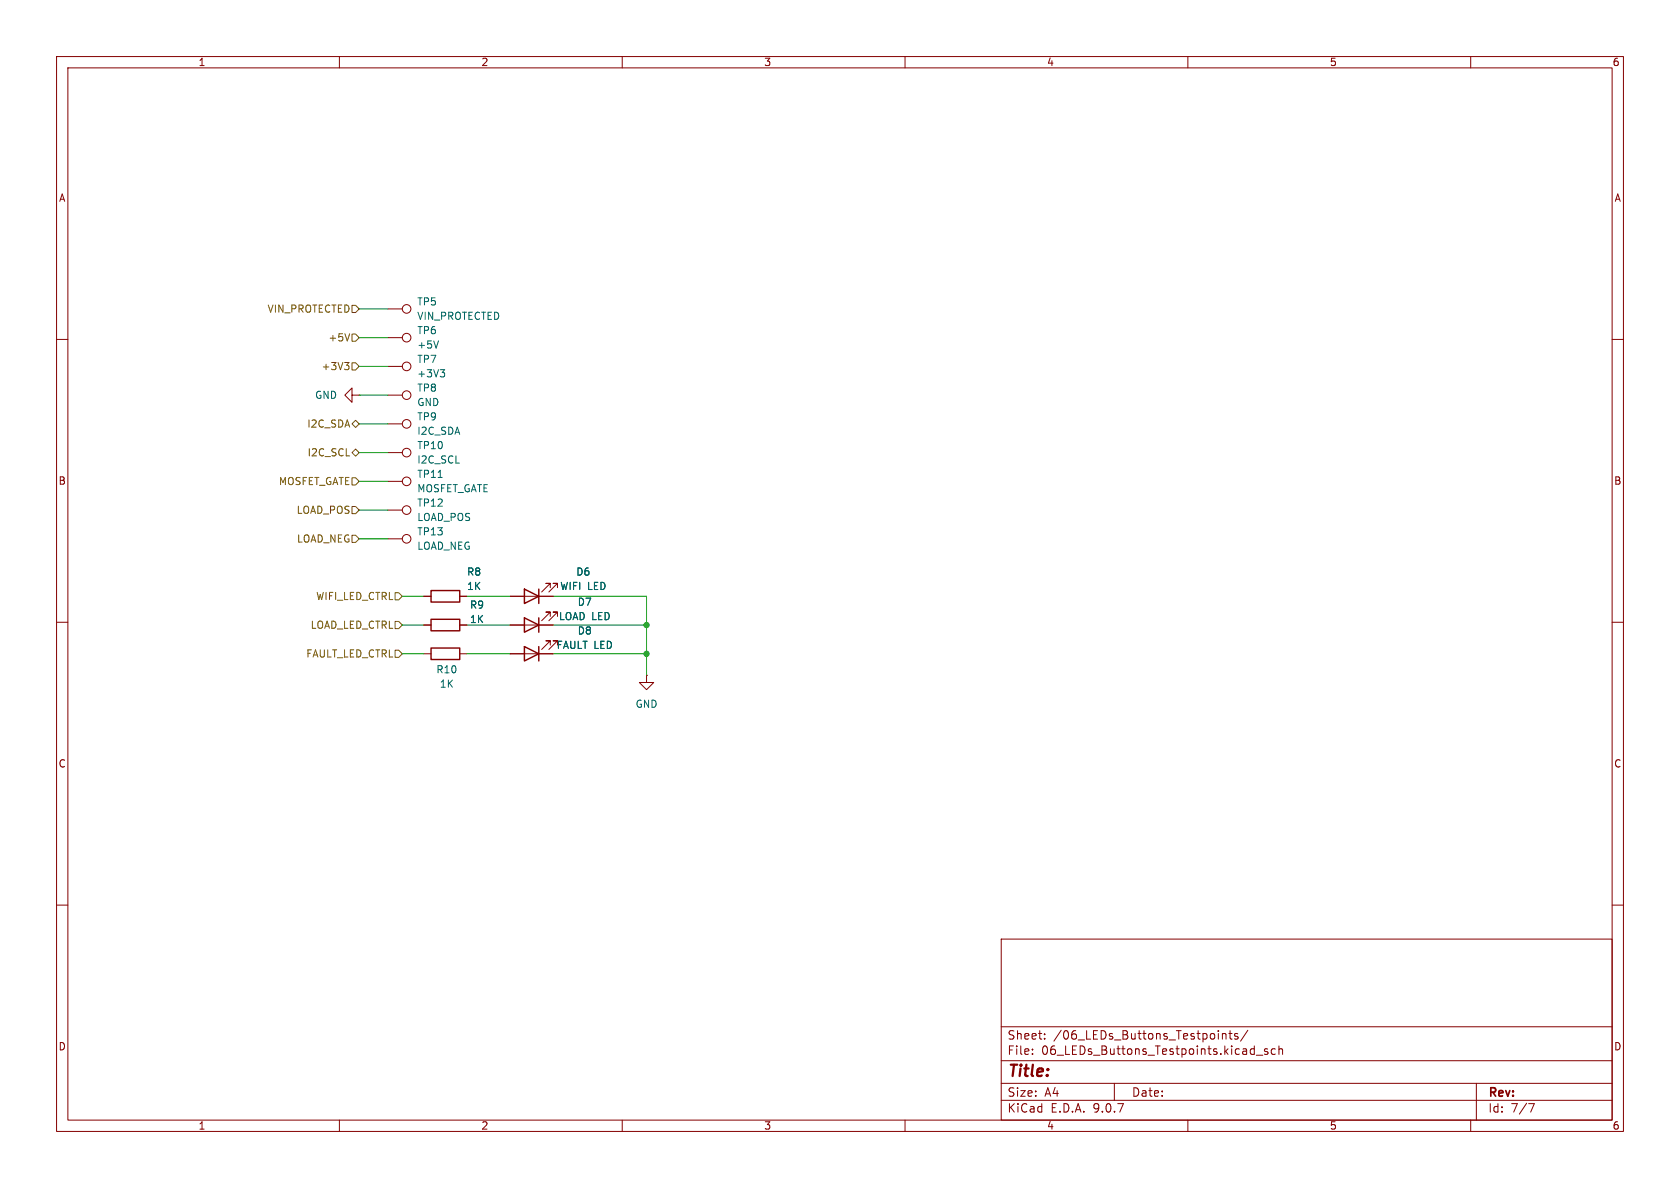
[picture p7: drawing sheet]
(kicad_sch
 (version 20250114)
 (generator "eeschema")
 (generator_version "9.0")
 (paper "A4")
 (lib_symbols
  (symbol "Connector:TestPoint"
   (pin_numbers (hide yes))
   (pin_names
    (offset 0.762) (hide yes)) (exclude_from_sim no) (in_bom yes) (on_board yes)
   (property "Reference" "TP" (at 0 6.858 0) (effects (font (size 1.27 1.27))))
   (property "Value" "TestPoint" (at 0 5.08 0) (effects (font (size 1.27 1.27))))
   (property "Footprint" "" (at 5.08 0 0) (effects (font (size 1.27 1.27)) (hide yes)))
   (property "Datasheet" "~" (at 5.08 0 0) (effects (font (size 1.27 1.27)) (hide yes)))
   (property "Description" "test point" (at 0 0 0) (effects (font (size 1.27 1.27)) (hide yes)))
   (symbol "TestPoint_0_1"
    (circle (center 0 3.302) (radius 0.762) (stroke (width 0) (type default)) (fill (type none))))
   (symbol "TestPoint_1_1"
    (pin passive line (at 0 0 90) (length 2.54) (name "1" (effects (font (size 1.27 1.27)))) (number "1" (effects (font (size 1.27 1.27))))))
   (embedded_fonts no))
  (symbol "Device:LED"
   (pin_numbers (hide yes))
   (pin_names
    (offset 1.016) (hide yes)) (exclude_from_sim no) (in_bom yes) (on_board yes)
   (property "Reference" "D" (at 0 2.54 0) (effects (font (size 1.27 1.27))))
   (property "Value" "LED" (at 0 -2.54 0) (effects (font (size 1.27 1.27))))
   (property "Footprint" "" (at 0 0 0) (effects (font (size 1.27 1.27)) (hide yes)))
   (property "Datasheet" "~" (at 0 0 0) (effects (font (size 1.27 1.27)) (hide yes)))
   (property "Description" "Light emitting diode" (at 0 0 0) (effects (font (size 1.27 1.27)) (hide yes)))
   (property "Sim.Pins" "1=K 2=A" (at 0 0 0) (effects (font (size 1.27 1.27)) (hide yes)))
   (symbol "LED_0_1"
    (polyline (pts (xy -3.048 -0.762) (xy -4.572 -2.286) (xy -3.81 -2.286) (xy -4.572 -2.286) (xy -4.572 -1.524)) (stroke (width 0) (type default)) (fill (type none)))
    (polyline (pts (xy -1.778 -0.762) (xy -3.302 -2.286) (xy -2.54 -2.286) (xy -3.302 -2.286) (xy -3.302 -1.524)) (stroke (width 0) (type default)) (fill (type none)))
    (polyline (pts (xy -1.27 0) (xy 1.27 0)) (stroke (width 0) (type default)) (fill (type none)))
    (polyline (pts (xy -1.27 -1.27) (xy -1.27 1.27)) (stroke (width 0.254) (type default)) (fill (type none)))
    (polyline (pts (xy 1.27 -1.27) (xy 1.27 1.27) (xy -1.27 0) (xy 1.27 -1.27)) (stroke (width 0.254) (type default)) (fill (type none))))
   (symbol "LED_1_1"
    (pin passive line (at -3.81 0 0) (length 2.54) (name "K" (effects (font (size 1.27 1.27)))) (number "1" (effects (font (size 1.27 1.27)))))
    (pin passive line (at 3.81 0 180) (length 2.54) (name "A" (effects (font (size 1.27 1.27)))) (number "2" (effects (font (size 1.27 1.27))))))
   (embedded_fonts no))
  (symbol "Device:R"
   (pin_numbers (hide yes))
   (pin_names
    (offset 0)) (exclude_from_sim no) (in_bom yes) (on_board yes)
   (property "Reference" "R" (at 2.032 0 90) (effects (font (size 1.27 1.27))))
   (property "Value" "R" (at 0 0 90) (effects (font (size 1.27 1.27))))
   (property "Footprint" "" (at -1.778 0 90) (effects (font (size 1.27 1.27)) (hide yes)))
   (property "Datasheet" "~" (at 0 0 0) (effects (font (size 1.27 1.27)) (hide yes)))
   (property "Description" "Resistor" (at 0 0 0) (effects (font (size 1.27 1.27)) (hide yes)))
   (symbol "R_0_1"
    (rectangle (start -1.016 -2.54) (end 1.016 2.54) (stroke (width 0.254) (type default)) (fill (type none))))
   (symbol "R_1_1"
    (pin passive line (at 0 3.81 270) (length 1.27) (name "~" (effects (font (size 1.27 1.27)))) (number "1" (effects (font (size 1.27 1.27)))))
    (pin passive line (at 0 -3.81 90) (length 1.27) (name "~" (effects (font (size 1.27 1.27)))) (number "2" (effects (font (size 1.27 1.27))))))
   (embedded_fonts no))
  (symbol "power:GND"
   (power)
   (pin_numbers (hide yes))
   (pin_names
    (offset 0) (hide yes)) (exclude_from_sim no) (in_bom yes) (on_board yes)
   (property "Reference" "#PWR" (at 0 -6.35 0) (effects (font (size 1.27 1.27)) (hide yes)))
   (property "Value" "GND" (at 0 -3.81 0) (effects (font (size 1.27 1.27))))
   (property "Footprint" "" (at 0 0 0) (effects (font (size 1.27 1.27)) (hide yes)))
   (property "Datasheet" "" (at 0 0 0) (effects (font (size 1.27 1.27)) (hide yes)))
   (property "Description" "Power symbol creates a global label with name \"GND\" , ground" (at 0 0 0) (effects (font (size 1.27 1.27)) (hide yes)))
   (symbol "GND_0_1"
    (polyline (pts (xy 0 0) (xy 0 -1.27) (xy 1.27 -1.27) (xy 0 -2.54) (xy -1.27 -1.27) (xy 0 -1.27)) (stroke (width 0) (type default)) (fill (type none))))
   (symbol "GND_1_1"
    (pin power_in line (at 0 0 270) (length 0) (name "~" (effects (font (size 1.27 1.27)))) (number "1" (effects (font (size 1.27 1.27))))))
   (embedded_fonts no)))
 (junction
  (at 114.3 115.57)
  (diameter 0)
  (color 0 0 0 0))
 (junction
  (at 114.3 110.49)
  (diameter 0)
  (color 0 0 0 0))
 (wire
  (pts (xy 63.5 85.09) (xy 68.58 85.09))
  (stroke (width 0) (type default)))
 (wire
  (pts (xy 82.55 105.41) (xy 90.17 105.41))
  (stroke (width 0) (type default)))
 (wire
  (pts (xy 63.5 64.77) (xy 68.58 64.77))
  (stroke (width 0) (type default)))
 (wire
  (pts (xy 63.5 90.17) (xy 68.58 90.17))
  (stroke (width 0) (type default)))
 (wire
  (pts (xy 114.3 105.41) (xy 114.3 110.49))
  (stroke (width 0) (type default)))
 (wire
  (pts (xy 97.79 110.49) (xy 114.3 110.49))
  (stroke (width 0) (type default)))
 (wire
  (pts (xy 82.55 115.57) (xy 90.17 115.57))
  (stroke (width 0) (type default)))
 (wire
  (pts (xy 63.5 69.85) (xy 68.58 69.85))
  (stroke (width 0) (type default)))
 (wire
  (pts (xy 71.12 115.57) (xy 74.93 115.57))
  (stroke (width 0) (type default)))
 (wire
  (pts (xy 114.3 110.49) (xy 114.3 115.57))
  (stroke (width 0) (type default)))
 (wire
  (pts (xy 71.12 105.41) (xy 74.93 105.41))
  (stroke (width 0) (type default)))
 (wire
  (pts (xy 71.12 110.49) (xy 74.93 110.49))
  (stroke (width 0) (type default)))
 (wire
  (pts (xy 97.79 105.41) (xy 114.3 105.41))
  (stroke (width 0) (type default)))
 (wire
  (pts (xy 97.79 115.57) (xy 114.3 115.57))
  (stroke (width 0) (type default)))
 (wire
  (pts (xy 63.5 54.61) (xy 68.58 54.61))
  (stroke (width 0) (type default)))
 (wire
  (pts (xy 82.55 110.49) (xy 90.17 110.49))
  (stroke (width 0) (type default)))
 (wire
  (pts (xy 114.3 115.57) (xy 114.3 119.38))
  (stroke (width 0) (type default)))
 (wire
  (pts (xy 63.5 80.01) (xy 68.58 80.01))
  (stroke (width 0) (type default)))
 (wire
  (pts (xy 63.5 95.25) (xy 68.58 95.25))
  (stroke (width 0) (type default)))
 (wire
  (pts (xy 63.5 74.93) (xy 68.58 74.93))
  (stroke (width 0) (type default)))
 (wire
  (pts (xy 63.5 59.69) (xy 68.58 59.69))
  (stroke (width 0) (type default)))
 (hierarchical_label "VIN_PROTECTED"
  (shape input)
  (at 63.5 54.61 180)
  (effects (font (size 1.27 1.27)) (justify right)))
 (hierarchical_label "+3V3"
  (shape input)
  (at 63.5 64.77 180)
  (effects (font (size 1.27 1.27)) (justify right)))
 (hierarchical_label "FAULT_LED_CTRL"
  (shape input)
  (at 71.12 115.57 180)
  (effects (font (size 1.27 1.27)) (justify right)))
 (hierarchical_label "LOAD_LED_CTRL"
  (shape input)
  (at 71.12 110.49 180)
  (effects (font (size 1.27 1.27)) (justify right)))
 (hierarchical_label "MOSFET_GATE"
  (shape input)
  (at 63.5 85.09 180)
  (effects (font (size 1.27 1.27)) (justify right)))
 (hierarchical_label "+5V"
  (shape input)
  (at 63.5 59.69 180)
  (effects (font (size 1.27 1.27)) (justify right)))
 (hierarchical_label "WIFI_LED_CTRL"
  (shape input)
  (at 71.12 105.41 180)
  (effects (font (size 1.27 1.27)) (justify right)))
 (hierarchical_label "I2C_SDA"
  (shape bidirectional)
  (at 63.5 74.93 180)
  (effects (font (size 1.27 1.27)) (justify right)))
 (hierarchical_label "LOAD_NEG"
  (shape input)
  (at 63.5 95.25 180)
  (effects (font (size 1.27 1.27)) (justify right)))
 (hierarchical_label "LOAD_POS"
  (shape input)
  (at 63.5 90.17 180)
  (effects (font (size 1.27 1.27)) (justify right)))
 (hierarchical_label "I2C_SCL"
  (shape bidirectional)
  (at 63.5 80.01 180)
  (effects (font (size 1.27 1.27)) (justify right)))
 (symbol
  (lib_id "Device:R")
  (at 78.74 110.49 90)
  (unit 1)
  (exclude_from_sim no)
  (in_bom yes)
  (on_board yes)
  (dnp no)
  (property "Reference" "R9" (at 84.328 106.934 90) (effects (font (size 1.27 1.27))))
  (property "Value" "1K" (at 84.328 109.474 90) (effects (font (size 1.27 1.27))))
  (property "Footprint" "Resistor_SMD:R_0805_2012Metric" (at 78.74 112.268 90) (effects (font (size 1.27 1.27)) (hide yes)))
  (property "Datasheet" "~" (at 78.74 110.49 0) (effects (font (size 1.27 1.27)) (hide yes)))
  (property "Description" "Resistor" (at 78.74 110.49 0) (effects (font (size 1.27 1.27)) (hide yes)))
  (pin "1")
  (pin "2"))
 (symbol
  (lib_id "Connector:TestPoint")
  (at 68.58 54.61 270)
  (unit 1)
  (exclude_from_sim no)
  (in_bom yes)
  (on_board yes)
  (dnp no)
  (fields_autoplaced yes)
  (property "Reference" "TP5" (at 73.66 53.3399 90) (effects (font (size 1.27 1.27)) (justify left)))
  (property "Value" "VIN_PROTECTED" (at 73.66 55.8799 90) (effects (font (size 1.27 1.27)) (justify left)))
  (property "Footprint" "TestPoint:TestPoint_Pad_D1.5mm" (at 68.58 59.69 0) (effects (font (size 1.27 1.27)) (hide yes)))
  (property "Datasheet" "~" (at 68.58 59.69 0) (effects (font (size 1.27 1.27)) (hide yes)))
  (property "Description" "test point" (at 68.58 54.61 0) (effects (font (size 1.27 1.27)) (hide yes)))
  (pin "1"))
 (symbol
  (lib_id "power:GND")
  (at 114.3 119.38 0)
  (unit 1)
  (exclude_from_sim no)
  (in_bom yes)
  (on_board yes)
  (dnp no)
  (fields_autoplaced yes)
  (property "Reference" "#PWR021" (at 114.3 125.73 0) (effects (font (size 1.27 1.27)) (hide yes)))
  (property "Value" "GND" (at 114.3 124.46 0) (effects (font (size 1.27 1.27))))
  (property "Footprint" "" (at 114.3 119.38 0) (effects (font (size 1.27 1.27)) (hide yes)))
  (property "Datasheet" "" (at 114.3 119.38 0) (effects (font (size 1.27 1.27)) (hide yes)))
  (property "Description" "Power symbol creates a global label with name \"GND\" , ground" (at 114.3 119.38 0) (effects (font (size 1.27 1.27)) (hide yes)))
  (pin "1"))
 (symbol
  (lib_id "Connector:TestPoint")
  (at 68.58 64.77 270)
  (unit 1)
  (exclude_from_sim no)
  (in_bom yes)
  (on_board yes)
  (dnp no)
  (fields_autoplaced yes)
  (property "Reference" "TP7" (at 73.66 63.4999 90) (effects (font (size 1.27 1.27)) (justify left)))
  (property "Value" "+3V3" (at 73.66 66.0399 90) (effects (font (size 1.27 1.27)) (justify left)))
  (property "Footprint" "TestPoint:TestPoint_Pad_D1.5mm" (at 68.58 69.85 0) (effects (font (size 1.27 1.27)) (hide yes)))
  (property "Datasheet" "~" (at 68.58 69.85 0) (effects (font (size 1.27 1.27)) (hide yes)))
  (property "Description" "test point" (at 68.58 64.77 0) (effects (font (size 1.27 1.27)) (hide yes)))
  (pin "1"))
 (symbol
  (lib_id "Device:LED")
  (at 93.98 105.41 180)
  (unit 1)
  (exclude_from_sim no)
  (in_bom yes)
  (on_board yes)
  (dnp no)
  (property "Reference" "D6" (at 103.124 101.092 0) (effects (font (size 1.27 1.27))))
  (property "Value" "WIFI LED" (at 103.124 103.632 0) (effects (font (size 1.27 1.27))))
  (property "Footprint" "LED_SMD:LED_0805_2012Metric" (at 93.98 105.41 0) (effects (font (size 1.27 1.27)) (hide yes)))
  (property "Datasheet" "~" (at 93.98 105.41 0) (effects (font (size 1.27 1.27)) (hide yes)))
  (property "Description" "Light emitting diode" (at 93.98 105.41 0) (effects (font (size 1.27 1.27)) (hide yes)))
  (property "Sim.Pins" "1=K 2=A" (at 93.98 105.41 0) (effects (font (size 1.27 1.27)) (hide yes)))
  (pin "1")
  (pin "2"))
 (symbol
  (lib_id "Device:LED")
  (at 93.98 115.57 180)
  (unit 1)
  (exclude_from_sim no)
  (in_bom yes)
  (on_board yes)
  (dnp no)
  (property "Reference" "D8" (at 103.378 111.506 0) (effects (font (size 1.27 1.27))))
  (property "Value" "FAULT LED" (at 103.378 114.046 0) (effects (font (size 1.27 1.27))))
  (property "Footprint" "LED_SMD:LED_0805_2012Metric" (at 93.98 115.57 0) (effects (font (size 1.27 1.27)) (hide yes)))
  (property "Datasheet" "~" (at 93.98 115.57 0) (effects (font (size 1.27 1.27)) (hide yes)))
  (property "Description" "Light emitting diode" (at 93.98 115.57 0) (effects (font (size 1.27 1.27)) (hide yes)))
  (property "Sim.Pins" "1=K 2=A" (at 93.98 115.57 0) (effects (font (size 1.27 1.27)) (hide yes)))
  (pin "1")
  (pin "2"))
 (symbol
  (lib_id "Connector:TestPoint")
  (at 68.58 59.69 270)
  (unit 1)
  (exclude_from_sim no)
  (in_bom yes)
  (on_board yes)
  (dnp no)
  (fields_autoplaced yes)
  (property "Reference" "TP6" (at 73.66 58.4199 90) (effects (font (size 1.27 1.27)) (justify left)))
  (property "Value" "+5V" (at 73.66 60.9599 90) (effects (font (size 1.27 1.27)) (justify left)))
  (property "Footprint" "TestPoint:TestPoint_Pad_D1.5mm" (at 68.58 64.77 0) (effects (font (size 1.27 1.27)) (hide yes)))
  (property "Datasheet" "~" (at 68.58 64.77 0) (effects (font (size 1.27 1.27)) (hide yes)))
  (property "Description" "test point" (at 68.58 59.69 0) (effects (font (size 1.27 1.27)) (hide yes)))
  (pin "1"))
 (symbol
  (lib_id "Device:LED")
  (at 93.98 110.49 180)
  (unit 1)
  (exclude_from_sim no)
  (in_bom yes)
  (on_board yes)
  (dnp no)
  (property "Reference" "D7" (at 103.378 106.426 0) (effects (font (size 1.27 1.27))))
  (property "Value" "LOAD LED" (at 103.378 108.966 0) (effects (font (size 1.27 1.27))))
  (property "Footprint" "LED_SMD:LED_0805_2012Metric" (at 93.98 110.49 0) (effects (font (size 1.27 1.27)) (hide yes)))
  (property "Datasheet" "~" (at 93.98 110.49 0) (effects (font (size 1.27 1.27)) (hide yes)))
  (property "Description" "Light emitting diode" (at 93.98 110.49 0) (effects (font (size 1.27 1.27)) (hide yes)))
  (property "Sim.Pins" "1=K 2=A" (at 93.98 110.49 0) (effects (font (size 1.27 1.27)) (hide yes)))
  (pin "1")
  (pin "2"))
 (symbol
  (lib_id "Connector:TestPoint")
  (at 68.58 69.85 270)
  (unit 1)
  (exclude_from_sim no)
  (in_bom yes)
  (on_board yes)
  (dnp no)
  (fields_autoplaced yes)
  (property "Reference" "TP8" (at 73.66 68.5799 90) (effects (font (size 1.27 1.27)) (justify left)))
  (property "Value" "GND" (at 73.66 71.1199 90) (effects (font (size 1.27 1.27)) (justify left)))
  (property "Footprint" "TestPoint:TestPoint_Pad_D1.5mm" (at 68.58 74.93 0) (effects (font (size 1.27 1.27)) (hide yes)))
  (property "Datasheet" "~" (at 68.58 74.93 0) (effects (font (size 1.27 1.27)) (hide yes)))
  (property "Description" "test point" (at 68.58 69.85 0) (effects (font (size 1.27 1.27)) (hide yes)))
  (pin "1"))
 (symbol
  (lib_id "power:GND")
  (at 63.5 69.85 270)
  (unit 1)
  (exclude_from_sim no)
  (in_bom yes)
  (on_board yes)
  (dnp no)
  (fields_autoplaced yes)
  (property "Reference" "#PWR020" (at 57.15 69.85 0) (effects (font (size 1.27 1.27)) (hide yes)))
  (property "Value" "GND" (at 59.69 69.8499 90) (effects (font (size 1.27 1.27)) (justify right)))
  (property "Footprint" "" (at 63.5 69.85 0) (effects (font (size 1.27 1.27)) (hide yes)))
  (property "Datasheet" "" (at 63.5 69.85 0) (effects (font (size 1.27 1.27)) (hide yes)))
  (property "Description" "Power symbol creates a global label with name \"GND\" , ground" (at 63.5 69.85 0) (effects (font (size 1.27 1.27)) (hide yes)))
  (pin "1"))
 (symbol
  (lib_id "Connector:TestPoint")
  (at 68.58 95.25 270)
  (unit 1)
  (exclude_from_sim no)
  (in_bom yes)
  (on_board yes)
  (dnp no)
  (fields_autoplaced yes)
  (property "Reference" "TP13" (at 73.66 93.9799 90) (effects (font (size 1.27 1.27)) (justify left)))
  (property "Value" "LOAD_NEG" (at 73.66 96.5199 90) (effects (font (size 1.27 1.27)) (justify left)))
  (property "Footprint" "TestPoint:TestPoint_Pad_D1.5mm" (at 68.58 100.33 0) (effects (font (size 1.27 1.27)) (hide yes)))
  (property "Datasheet" "~" (at 68.58 100.33 0) (effects (font (size 1.27 1.27)) (hide yes)))
  (property "Description" "test point" (at 68.58 95.25 0) (effects (font (size 1.27 1.27)) (hide yes)))
  (pin "1"))
 (symbol
  (lib_id "Device:R")
  (at 78.74 105.41 90)
  (unit 1)
  (exclude_from_sim no)
  (in_bom yes)
  (on_board yes)
  (dnp no)
  (property "Reference" "R8" (at 83.82 101.092 90) (effects (font (size 1.27 1.27))))
  (property "Value" "1K" (at 83.82 103.632 90) (effects (font (size 1.27 1.27))))
  (property "Footprint" "Resistor_SMD:R_0805_2012Metric" (at 78.74 107.188 90) (effects (font (size 1.27 1.27)) (hide yes)))
  (property "Datasheet" "~" (at 78.74 105.41 0) (effects (font (size 1.27 1.27)) (hide yes)))
  (property "Description" "Resistor" (at 78.74 105.41 0) (effects (font (size 1.27 1.27)) (hide yes)))
  (pin "1")
  (pin "2"))
 (symbol
  (lib_id "Connector:TestPoint")
  (at 68.58 85.09 270)
  (unit 1)
  (exclude_from_sim no)
  (in_bom yes)
  (on_board yes)
  (dnp no)
  (fields_autoplaced yes)
  (property "Reference" "TP11" (at 73.66 83.8199 90) (effects (font (size 1.27 1.27)) (justify left)))
  (property "Value" "MOSFET_GATE" (at 73.66 86.3599 90) (effects (font (size 1.27 1.27)) (justify left)))
  (property "Footprint" "TestPoint:TestPoint_Pad_D1.5mm" (at 68.58 90.17 0) (effects (font (size 1.27 1.27)) (hide yes)))
  (property "Datasheet" "~" (at 68.58 90.17 0) (effects (font (size 1.27 1.27)) (hide yes)))
  (property "Description" "test point" (at 68.58 85.09 0) (effects (font (size 1.27 1.27)) (hide yes)))
  (pin "1"))
 (symbol
  (lib_id "Connector:TestPoint")
  (at 68.58 80.01 270)
  (unit 1)
  (exclude_from_sim no)
  (in_bom yes)
  (on_board yes)
  (dnp no)
  (fields_autoplaced yes)
  (property "Reference" "TP10" (at 73.66 78.7399 90) (effects (font (size 1.27 1.27)) (justify left)))
  (property "Value" "I2C_SCL" (at 73.66 81.2799 90) (effects (font (size 1.27 1.27)) (justify left)))
  (property "Footprint" "TestPoint:TestPoint_Pad_D1.5mm" (at 68.58 85.09 0) (effects (font (size 1.27 1.27)) (hide yes)))
  (property "Datasheet" "~" (at 68.58 85.09 0) (effects (font (size 1.27 1.27)) (hide yes)))
  (property "Description" "test point" (at 68.58 80.01 0) (effects (font (size 1.27 1.27)) (hide yes)))
  (pin "1"))
 (symbol
  (lib_id "Device:R")
  (at 78.74 115.57 90)
  (unit 1)
  (exclude_from_sim no)
  (in_bom yes)
  (on_board yes)
  (dnp no)
  (property "Reference" "R10" (at 78.994 118.364 90) (effects (font (size 1.27 1.27))))
  (property "Value" "1K" (at 78.994 120.904 90) (effects (font (size 1.27 1.27))))
  (property "Footprint" "Resistor_SMD:R_0805_2012Metric" (at 78.74 117.348 90) (effects (font (size 1.27 1.27)) (hide yes)))
  (property "Datasheet" "~" (at 78.74 115.57 0) (effects (font (size 1.27 1.27)) (hide yes)))
  (property "Description" "Resistor" (at 78.74 115.57 0) (effects (font (size 1.27 1.27)) (hide yes)))
  (pin "1")
  (pin "2"))
 (symbol
  (lib_id "Connector:TestPoint")
  (at 68.58 90.17 270)
  (unit 1)
  (exclude_from_sim no)
  (in_bom yes)
  (on_board yes)
  (dnp no)
  (fields_autoplaced yes)
  (property "Reference" "TP12" (at 73.66 88.8999 90) (effects (font (size 1.27 1.27)) (justify left)))
  (property "Value" "LOAD_POS" (at 73.66 91.4399 90) (effects (font (size 1.27 1.27)) (justify left)))
  (property "Footprint" "TestPoint:TestPoint_Pad_D1.5mm" (at 68.58 95.25 0) (effects (font (size 1.27 1.27)) (hide yes)))
  (property "Datasheet" "~" (at 68.58 95.25 0) (effects (font (size 1.27 1.27)) (hide yes)))
  (property "Description" "test point" (at 68.58 90.17 0) (effects (font (size 1.27 1.27)) (hide yes)))
  (pin "1"))
 (symbol
  (lib_id "Connector:TestPoint")
  (at 68.58 74.93 270)
  (unit 1)
  (exclude_from_sim no)
  (in_bom yes)
  (on_board yes)
  (dnp no)
  (fields_autoplaced yes)
  (property "Reference" "TP9" (at 73.66 73.6599 90) (effects (font (size 1.27 1.27)) (justify left)))
  (property "Value" "I2C_SDA" (at 73.66 76.1999 90) (effects (font (size 1.27 1.27)) (justify left)))
  (property "Footprint" "TestPoint:TestPoint_Pad_D1.5mm" (at 68.58 80.01 0) (effects (font (size 1.27 1.27)) (hide yes)))
  (property "Datasheet" "~" (at 68.58 80.01 0) (effects (font (size 1.27 1.27)) (hide yes)))
  (property "Description" "test point" (at 68.58 74.93 0) (effects (font (size 1.27 1.27)) (hide yes)))
  (pin "1")))
